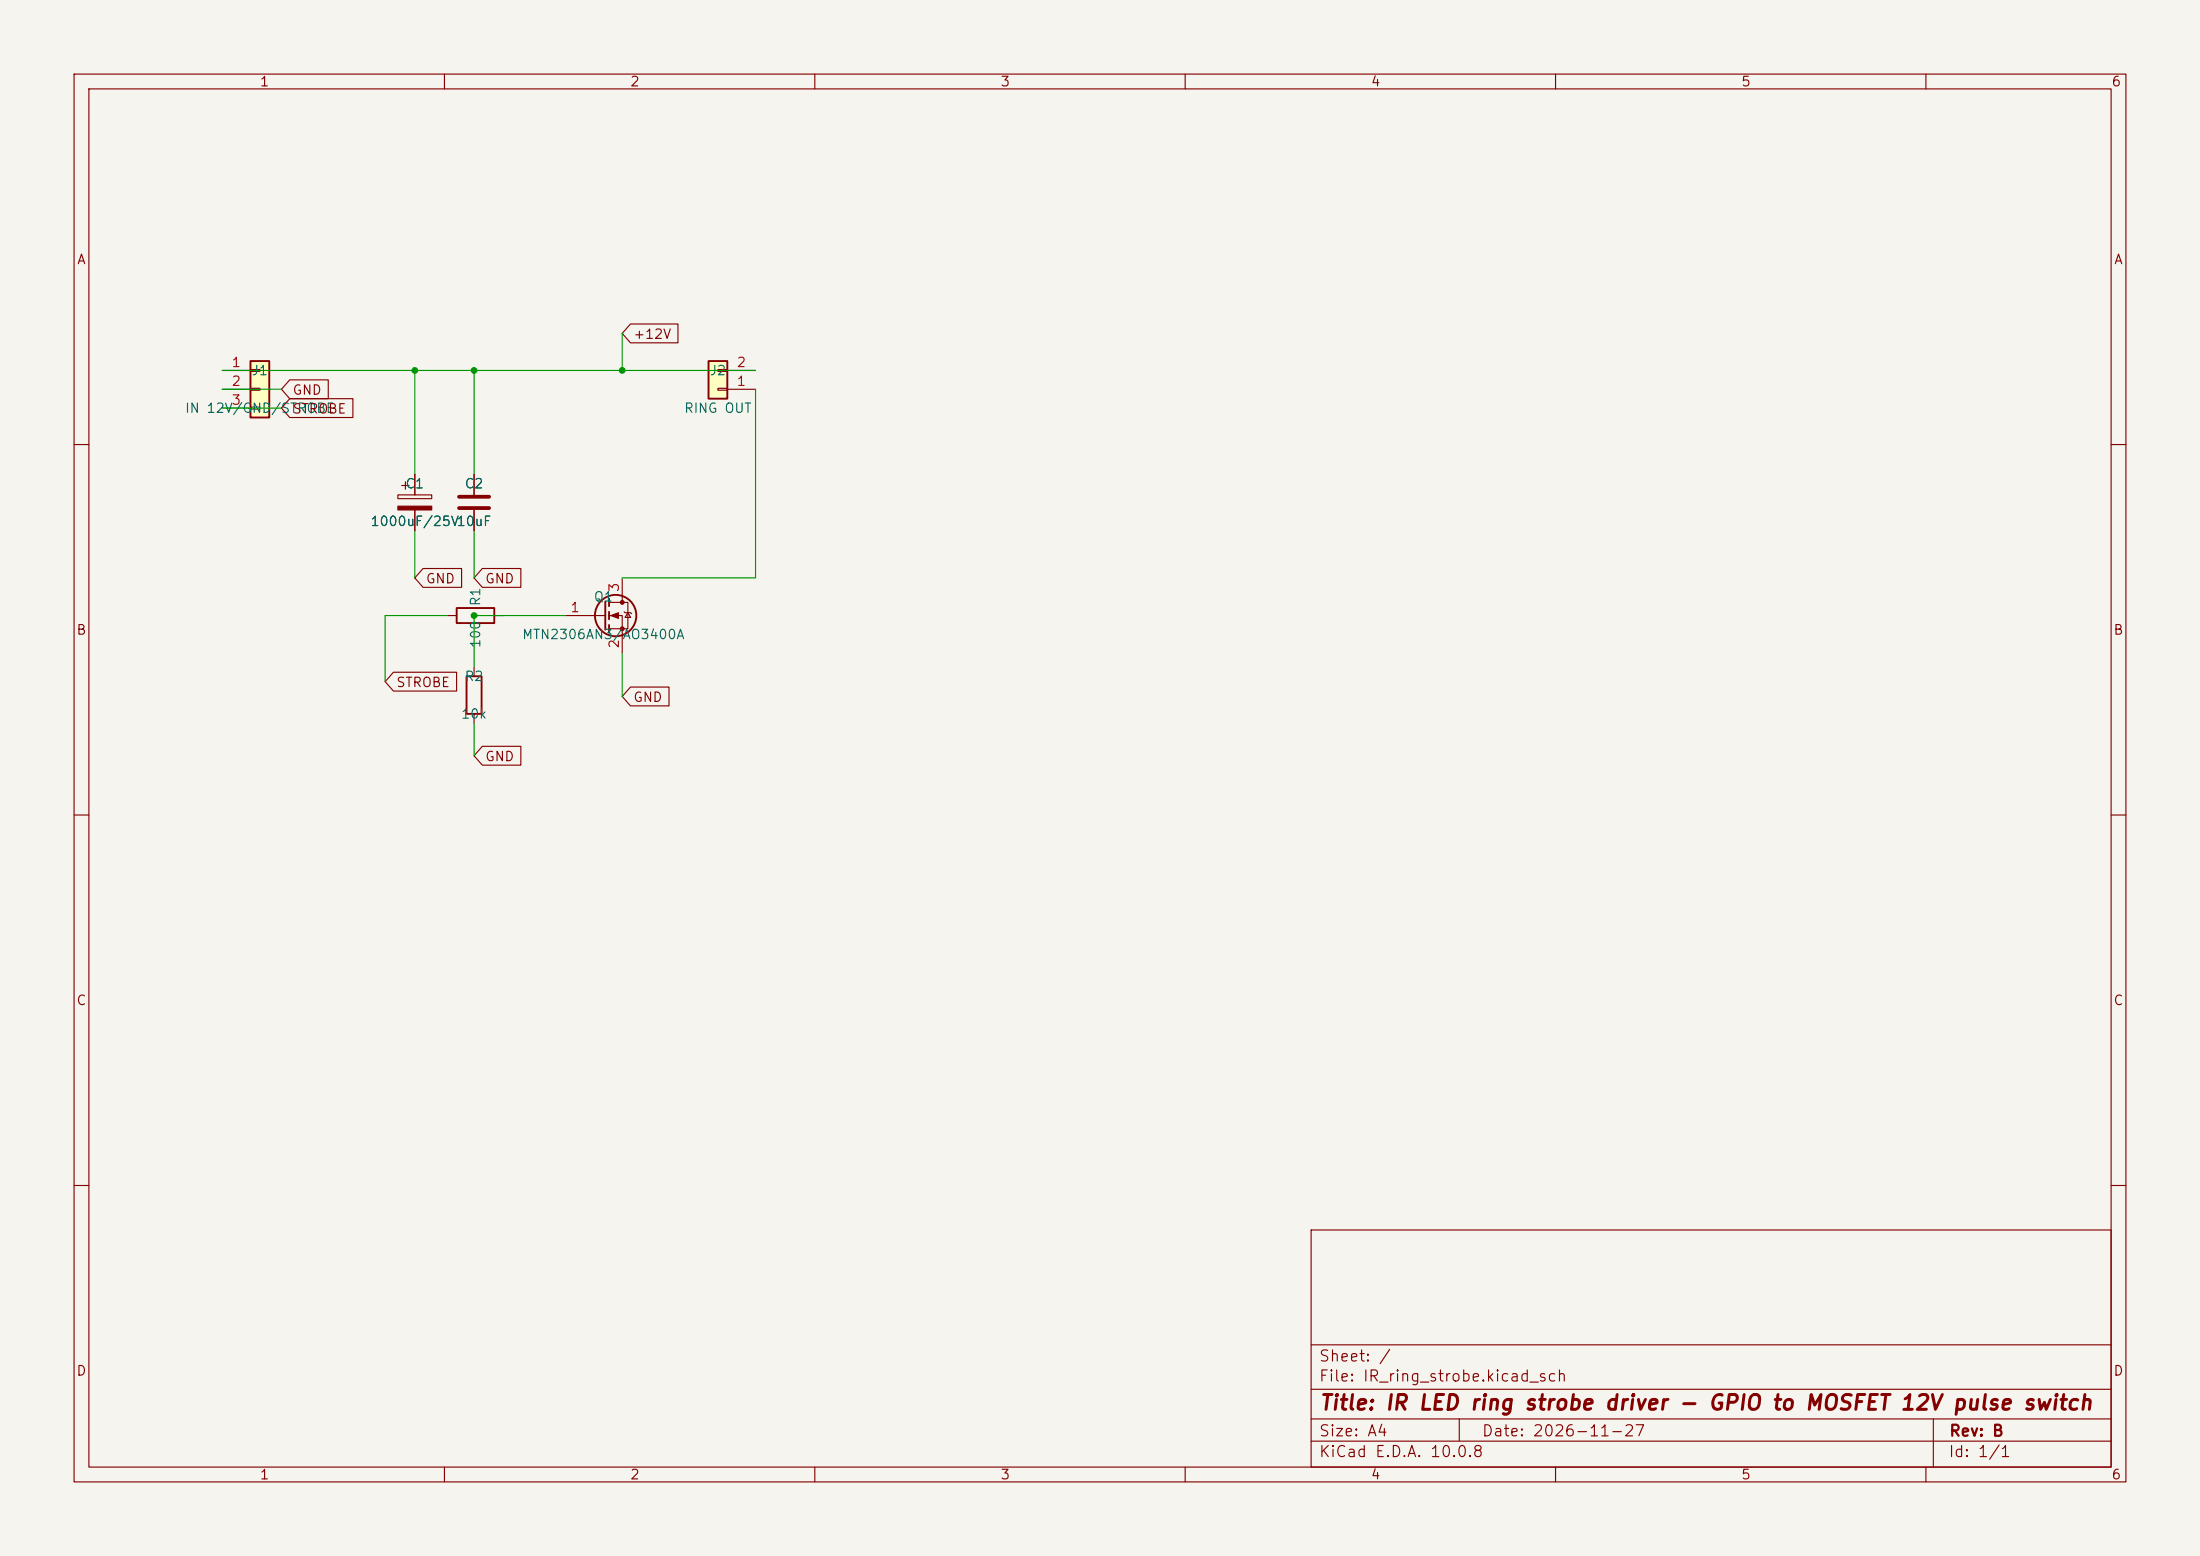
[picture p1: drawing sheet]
<svg xmlns="http://www.w3.org/2000/svg" width="297mm" height="210mm" viewBox="0 0 297 210" stroke-linecap="round" stroke-linejoin="round" font-family="sans-serif">
<path d="M0 0h297v210h-297z" fill="#f5f4ef" stroke="#f5f4ef" stroke-width=".14"/>
<g fill="none" stroke="#840000" stroke-width=".15">
<path d="M10 10h277v190h-277zM12 12h273v186h-273zM60 10v2M110 10v2M160 10v2M210 10v2M260 10v2M10 60h2M53.7 66.8h4.6v.5h-4.6zM54.2 65.5h1M54.7 65v1M56 64v2.8"/>
<path d="M56 68.8v2.8M64 64v2.8M64 68.8v2.8M84 78v3.3M285 60h2M76.4 83.1h5.3M82.2 81.3h2.6v3.6h-2.6M82.2 83.1h1.8v5.1M84.3 82.6l.1 .1h.7l.2 .1M84.8 82.7l.3 .6h-.7zM10 110h2M285 110h2"/>
<path d="M10 160h2M177 166h108v32h-108zM285 160h2M60 198v2M110 198v2M160 198v2M177 194.5h108M177 191.5h108M177 187.5h108M177 181.5h108M197 191.5v3M210 198v2"/>
<path d="M260 198v2M261 191.5v6.5"/>
</g>
<path d="M62 67h4M62 68.6h4" fill="none" stroke="#840000" stroke-width=".51"/>
<g fill="#840000" stroke="#840000" stroke-width=".15">
<path d="M53.7 68.3h4.6v.5h-4.6z"/>
<path d="M82.5 83.1l1-.4v.8z"/>
<circle cx="84" cy="81.3" r=".25"/>
<circle cx="84" cy="84.9" r=".25"/>
</g>
<g fill="none" stroke="#840000" stroke-width=".25">
<path d="M81.7 81.2v3.8M82.2 80.8v1M82.2 82.6v1M82.2 84.4v1"/>
<circle cx="83.1" cy="83.1" r="2.79"/>
</g>
<path d="M33.8 48.7h2.5v7.6h-2.5z" fill="#ffffc2"/>
<path d="M33.8 48.7h2.5v7.6h-2.5zM61.7 82.1h5v2h-5zM63 91.3h2v5.1h-2z" fill="none" stroke="#840000" stroke-width=".25"/>
<path d="M30 50h3.8M30 52.5h3.8M30 55.1h3.8M33.8 49.9h1.3v.2h-1.3zM33.8 52.4h1.3v.3h-1.3zM33.8 55h1.3v.2h-1.3zM60.4 83.1h1.3M64 90v1.3M64 96.4v1.2M66.7 83.1h1.3" fill="none" stroke="#840000" stroke-width=".15"/>
<path d="M95.7 48.7h2.5v5.1h-2.5z" fill="#ffffc2"/>
<path d="M95.7 48.7h2.5v5.1h-2.5z" fill="none" stroke="#840000" stroke-width=".25"/>
<g fill="none" stroke="#840000" stroke-width=".15">
<path d="M39.1 53.8h8.5v2.6h-8.5l-1.1-1.3zM39.1 51.3h5.2v2.5h-5.2l-1.1-1.3zM85.1 43.7h6.4v2.6h-6.4l-1.1-1.3zM96.9 52.4h1.3v.3h-1.3zM96.9 49.9h1.3v.2h-1.3zM98.2 52.5h3.8M98.2 50h3.8M56 64v2.8M56 68.8v2.8M57.1 76.7h5.2v2.6h-5.2l-1.1-1.3zM64 64v2.8M64 68.8v2.8"/>
<path d="M65.1 76.7h5.2v2.6h-5.2l-1.1-1.3zM53.1 90.7h8.5v2.6h-8.5l-1.1-1.3zM85.1 92.7h5.2v2.6h-5.2l-1.1-1.3zM65.1 100.7h5.2v2.6h-5.2l-1.1-1.3z"/>
</g>
<g fill="none" stroke="#009600" stroke-width=".15">
<path d="M30 50h72M30 55.1h8M30 52.5h8M56 50v14M64 50v14M84 45v5M102 52.5v25.5h-18M56 71.6v6.4M64 71.6v6.4M60.4 83.1h-8.4v8.9M64 97.6v4.4M76.4 83.1h-12.4v6.9"/>
<path d="M84 88.2v5.8"/>
</g>
<g fill="#009600">
<circle cx="56" cy="50" r=".46"/>
<circle cx="84" cy="50" r=".46"/>
<circle cx="64" cy="83.1" r=".46"/>
<circle cx="64" cy="50" r=".46"/>
</g>
<text font-size="2" fill="#840000" x="178" y="190.8">Title: IR LED ring strobe driver - GPIO to MOSFET 12V pulse switch</text>
<g font-size="1.5" fill="#840000">
<text x="178" y="184.1">Sheet: /</text>
<text x="178" y="186.8">File: IR_ring_strobe.kicad_sch</text>
<text x="178" y="197">KiCad E.D.A. 10.0.8</text>
<text x="178" y="194.2">Size: A4</text>
<text x="200" y="194.2">Date: 2026-11-27</text>
<text x="263" y="197">Id: 1/1</text>
<text x="263" y="194.2">Rev: B</text>
</g>
<g font-size="1.3" fill="#840000">
<text x="35" y="12">1</text>
<text x="85" y="12">2</text>
<text x="135" y="12">3</text>
<text x="185" y="12">4</text>
<text x="235" y="12">5</text>
<text x="285" y="12">6</text>
<text x="10.3" y="36">A</text>
<text x="285.3" y="36">A</text>
<text x="85.4" y="46.1">+12V</text>
<text x="39.4" y="53.6">GND</text>
<text x="39.4" y="56.1">STROBE</text>
<text x="57.4" y="79.1">GND</text>
<text x="65.4" y="79.1">GND</text>
<text x="10.2" y="86">B</text>
<text x="285.2" y="86">B</text>
<text x="53.4" y="93.1">STROBE</text>
<text x="85.4" y="95.1">GND</text>
<text x="65.4" y="103.1">GND</text>
<text x="10.2" y="136">C</text>
<text x="285.2" y="136">C</text>
<text x="10.2" y="186">D</text>
<text x="285.2" y="186">D</text>
<text x="35" y="200">1</text>
<text x="85" y="200">2</text>
<text x="135" y="200">3</text>
<text x="185" y="200">4</text>
<text x="235" y="200">5</text>
<text x="285" y="200">6</text>
</g>
<g font-size="1.3" fill="#a90000">
<text x="31.2" y="49.9">1</text>
<text x="31.2" y="52.4">2</text>
<text x="99.4" y="52.4">1</text>
<text x="99.4" y="49.9">2</text>
<text x="31.2" y="54.9">3</text>
<text x="76.9" y="82.9">1</text>
<text x="83.9" y="80" transform="rotate(-90 83.9 80)">3</text>
<text x="83.9" y="87.6" transform="rotate(-90 83.9 87.6)">2</text>
</g>
<g font-size="1.3" fill="#006464">
<text x="33.9" y="51">J1</text>
<text x="95.7" y="51">J2</text>
<text x="24.9" y="56">IN 12V/GND/STROBE</text>
<text x="92.3" y="56">RING OUT</text>
<text x="49.9" y="71.3">1000uF/25V10uF</text>
<text x="54.6" y="66.2">C1</text>
<text x="62.6" y="66.2">C2</text>
<text x="65.2" y="81.9" transform="rotate(-90 65.2 81.9)">R1</text>
<text x="80.1" y="81.5">Q1</text>
<text x="65.2" y="87.6" transform="rotate(-90 65.2 87.6)">100</text>
<text x="70.4" y="86.6">MTN2306AN3/AO3400A</text>
<text x="62.6" y="92.2">R2</text>
<text x="62.1" y="97.3">10k</text>
</g>
</svg>
